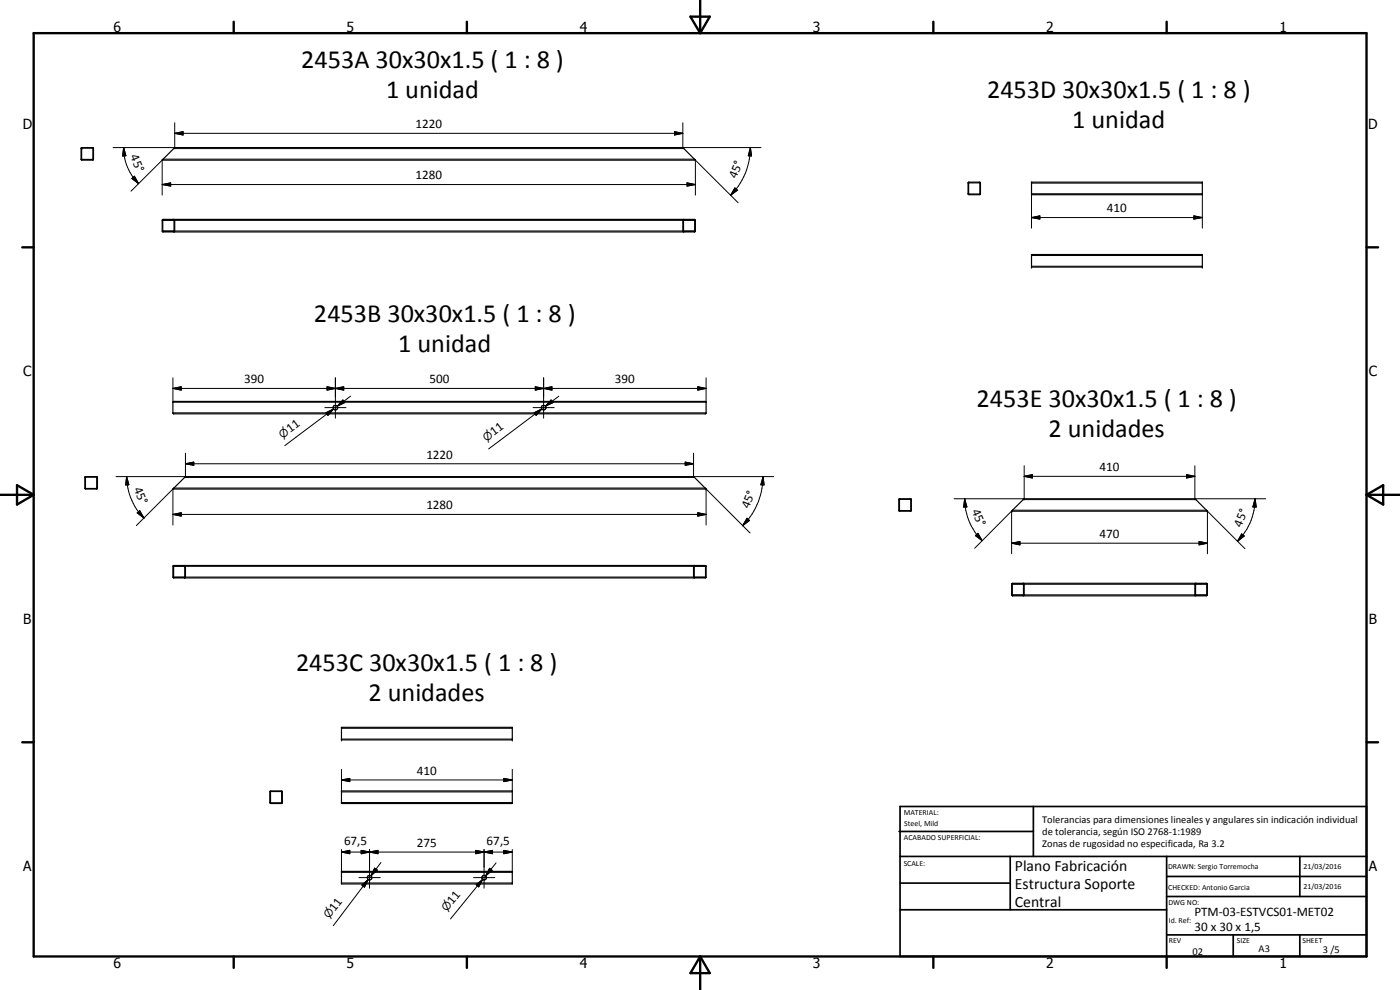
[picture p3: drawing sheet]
<svg xmlns="http://www.w3.org/2000/svg" width="420mm" height="297mm" viewBox="0 0 420 297" stroke-linecap="round" stroke-linejoin="round" font-family="sans-serif">
<g fill="none" stroke="#000" stroke-width=".35">
<path d="M24.4 47.9l-.1-3.4 .3-.2h3.4v3.6M24.4 47.9v.1M24.4 48h3.6M24.5 47.8h.1M24.5 44.5h3.4v3.3h-3.4zM28 47.9v.1M48.7 48h160M48.7 48l3.7-3.7h152.5l3.8 3.7M48.7 48h.1M208.7 48h.1M290.5 54.8l.2-.1h3.4l.1 .1v3.5h-3.6zM290.7 54.9h3.3v3.3h-3.3z"/>
<path d="M309.6 54.7h51.2v3.7h-51.2zM48.7 66l159.8-.2 .2 .2v3.4l-.2 .2h-159.6l-.2-.3zM48.9 66l3.3 .1v3.3l-3.4-.1zM52.2 65.8l.2 .3v3.2l-.2 .3M205.1 65.8l-.2 .2v3.4l.2 .2M205.2 66l3.3 .1-.1 3.3-3.3-.1zM309.6 76.4h51.2v3.7h-51.2zM52 120.5v3.6M52 124.1h.1M52 120.5l159.7-.1 .2 .2v3.4l-.2 .2-159.7-.1M52 120.5h.1M25.5 143.1h3.7l-.1 3.6h-3.5z"/>
<path d="M25.6 146.4l.1 .1M25.7 143.2h3.3v3.4h-3.3zM25.7 143.2l-.1 .1M55.4 143.2l.3-.2h152.5l3.7 3.7h-160zM269.8 149.7h3.7v3.6h-3.6zM269.9 149.9h3.4v3.3h-3.3zM270 149.8v.1M273.2 149.8l.1 .1M303.9 153.1l3.5-3.5h51.2l3.8 3.8h-58.8zM51.9 173.2l.1 .1M52 169.8h-.1M52 169.7h159.7l.2 .1v3.4l-.2 .2h-159.6l-.2-.3z"/>
<path d="M52.1 169.9l3.3-.1v3.4h-3.3zM55.4 169.7l.3 .1v3.4l-.3 .2M208.2 173.2v.1M208.4 169.7l-.3 .2v3.2l.3 .3M208.4 169.8l3.3 .1v3.3h-3.3zM303.7 175h58.4l.3 .2v3.4l-.3 .2h-58.2l-.3-.2zM303.9 175.2l3.3 .1-.1 3.3-3.3-.1zM303.9 175.2h.1M303.9 175h-.1M307.1 175h.1M307.2 175l.2 3.6-.3 .2M358.7 175l-.1 3.6 .3 .2"/>
<path d="M358.9 175.2l3.3 .1-.1 3.3-3.3-.1zM358.9 175h-.1M102.5 218.2h51.2v3.8h-51.2zM81.1 237.4h3.6v3.5l-.3 .2-3.3-.1zM81.2 237.5h3.3v3.3h-3.3zM102.5 237.3h51.2v3.8h-51.2zM102.5 261.5h51.2v3.7h-51.2z"/>
<circle cx="100.7" cy="122.3" r=".68"/>
<circle cx="163.2" cy="122.3" r=".71"/>
<circle cx="110.9" cy="263.3" r=".68"/>
<circle cx="145.3" cy="263.3" r=".68"/>
</g>
<g fill="none" stroke="#000" stroke-width=".3">
<path d="M52.4 36.8v7.5h-18.5M202.4 39.5l2.5 .5-2.5 .5zM204.9 36.8v7.5h23.5M37.1 44.3l.7 2.4-1 .1zM37.1 44.3a15 15 0 0 0 4.5 10.8M39.3 57.4l9.7-9.6h159.4l13.1 13M39.6 53.6l.7-.7 1.3 2.2zM48.7 55.4l2.5-.5v.9zM48.7 55.4h160M48.7 48v10.5M52.1 44.6h153.1M52.4 40l2.5-.5v1z"/>
<path d="M52.4 40h152.5M206.2 54.9l2.5 .5-2.5 .4zM208.7 48v10.5M220.5 56.4l.8 .7-2 1.5zM225.2 44.3l.3 2.5-.9-.1zM225.2 44.3a20 20 0 0 1-5.9 14.3M309.6 58.1h51.2M309.6 54.9h51.2M309.6 58.4v10.1M360.8 58.4v10.1M48.8 66.1h3.4M48.8 69.3h3.4"/>
<path d="M52.4 66.1h152.5M52.4 69.3h152.5M205.1 66.1h3.4M205.1 69.3h3.4M309.6 65.3l2.5-.5v.9zM309.6 76.7h51.2M309.6 79.9h51.2M309.6 65.3h51.2M358.3 64.8l2.5 .5-2.5 .4zM51.9 116.5l2.5-.5v1.1zM51.9 113.4v7.3h160v-7.3M51.9 116.5h160"/>
<path d="M98.2 116l2.5 .5-2.5 .6zM98.2 116l5 1.1v-1.1l-5 1.1zM100.7 116.5l2.5-.5v1.1zM100.7 113.4v12.1M105.2 118.9l-4 3M160.6 116l2.5 .5-2.5 .6zM160.6 116l5 1.1v-1.1l-5 1.1zM163.1 116.5l2.5-.5v1.1zM163.1 113.4v12.1M167.7 118.9l-4 3M209.4 116l2.5 .5-2.5 .6zM51.9 123.9h160"/>
<path d="M55.7 139.1l2.5-.5v1zM55.7 139.1h152.4M55.7 136v7h-20.9M97.5 122.3h6.3M97.8 123.8l2.3-1.1-1.7 1.9zM100.1 122.7l-14.6 11M102.9 120l.6 .8-2.3 1.1zM160 122.3h6.3M160.3 123.8l2.3-1.1-1.7 1.9zM162.6 122.7l-2 1.5M162.6 122.7l-16 12M165.4 120l.6 .8-2.3 1.1z"/>
<path d="M205.6 138.6l2.5 .5-2.5 .5zM208.1 136v7h24.1M307.4 139.7v9.9h-21.1M358.6 139.7v9.9h21.2M38 143l.7 2.5h-1zM38 143a17.9 17.9 0 0 0 5.2 12.4M40.9 157.7l11.3-11.3h159.4l13.5 13.5M41.2 153.9l.7-.7 1.3 2.2zM51.9 154.3l2.5-.5v1.1zM51.9 154.3h160M51.9 146.7v10.8M55.4 143.3h153"/>
<path d="M209.4 153.8l2.5 .5-2.5 .6zM211.9 146.7v10.8M224.2 155.5l.7 .7-2 1.5zM229 143l.3 2.5h-1zM229 143a20.7 20.7 0 0 1-6.1 14.7M289.5 149.6l.7 2.5h-1zM289.5 149.6a17.7 17.7 0 0 0 5.3 12.6M303.6 153.4v12.8M307.1 149.9h51.8M307.4 142.9l2.4-.5v1zM307.4 142.9h51.2M356.1 142.4l2.5 .5-2.5 .5z"/>
<path d="M362.4 153.4v12.8M376.7 149.6l.3 2.5h-1zM376.7 149.6a18.1 18.1 0 0 1-5.3 12.8M52.1 169.9h3.3M52.1 173.1h3.3M55.7 169.9h152.4M55.7 173.1h152.4M208.4 169.9h3.3M208.4 173.1h3.3M292.5 164.5l11.4-11.4h58.2l11.5 11.5M292.7 160.7l.8-.7 1.3 2.2zM303.6 163l2.5-.5v1z"/>
<path d="M303.6 163h58.8M303.8 175.3h3.4M303.8 178.5h3.4M307.4 175.3h51.2M307.4 178.5h51.2M358.8 175.3h3.4M358.8 178.5h3.4M359.9 162.5l2.5 .5-2.5 .5zM372.6 160.2l.8 .6-2 1.6zM102.5 218.5h51.2M102.5 234l2.5-.4v.9zM102.5 237.6h51.2"/>
<path d="M102.5 221.7h51.2M102.5 234h51.2M102.5 230.8v6.5M151.2 233.6l2.5 .4-2.5 .5zM153.7 230.8v6.5M102.5 255.7l2.5-.6v1.1zM102.5 240.8h51.2M102.5 254.9v6.8h51.2v-6.8M102.5 255.7h51.2M108.4 255.1l2.5 .6-2.5 .5zM110.9 255.7l2.5-.6v1.1zM110.9 254.9v11.6"/>
<path d="M114.3 258.8l-3 4M142.8 255.1l2.5 .6-2.5 .5zM142.8 255.1l5 1.1v-1.1l-5 1.1zM145.3 255.7l2.5-.6v1.1zM145.3 254.9v11.6M148.9 258.9l-3.2 3.9M151.2 255.1l2.5 .6-2.5 .5zM102.5 264.9h51.2M107.7 263.3h6.4M108.6 265.6l1.9-1.7-1.1 2.3zM110.5 263.9l-1.5 2M110.5 263.9l-10.5 13.8"/>
<path d="M112.4 260.5l.8 .6-1.9 1.7zM142.1 263.3h6.4M142.9 265.5l2-1.6-1.2 2.2zM144.9 263.9l-1.6 1.9M144.9 263.9l-9.7 11.8M146.9 260.5l.8 .7-2 1.6z"/>
</g>
<g fill="#000">
<circle cx="24.5" cy="44.5" r=".18"/>
<circle cx="52.4" cy="44.3" r=".18"/>
<circle cx="309.6" cy="54.7" r=".18"/>
<circle cx="360.8" cy="54.7" r=".18"/>
<circle cx="309.6" cy="80.1" r=".18"/>
<circle cx="360.8" cy="80.1" r=".18"/>
<circle cx="55.7" cy="143" r=".18"/>
<circle cx="211.9" cy="146.7" r=".18"/>
<circle cx="303.6" cy="153.4" r=".18"/>
<circle cx="307.4" cy="149.6" r=".18"/>
<circle cx="358.6" cy="149.6" r=".18"/>
<circle cx="362.4" cy="153.4" r=".18"/>
<circle cx="55.4" cy="169.8" r=".18"/>
<circle cx="55.4" cy="173.2" r=".18"/>
<circle cx="303.9" cy="178.6" r=".18"/>
<circle cx="102.5" cy="222" r=".18"/>
<circle cx="153.7" cy="222" r=".18"/>
</g>
<g fill="none" stroke="#000" stroke-width=".71">
<path d="M10.1 9.9h400v277.1h-400zM70.1 6.5v3.4M140.1 6.5v3.4M207.2 5h5.8l-2.9 4.9zM210.1 0v9.9M280.1 6.5v3.4M350.1 6.5v3.4M6.7 74.2h3.4M410.1 74.2h3.5M.1 148.5h10M5.1 145.6l5 2.9-5 2.9zM410.1 148.5h10"/>
<path d="M410.1 148.5l5-2.9v5.8zM6.7 222.7h3.4M410.1 222.7h3.5M70.1 287v3.4M140.1 287v3.4M210.1 287v10M210.1 287l2.9 5h-5.8zM280.1 287v3.4M350.1 287v3.4"/>
</g>
<g fill="none" stroke="#000" stroke-width=".51">
<path d="M269.8 249.5h40.3M270.1 242h140v45h-140zM270.1 257h140M303.2 257v16M310.1 242v15M350.1 257v30M390.1 257v12M270.1 265h33.1M270.1 273h80M350.1 269h60M350.1 263h60M350.1 280.5h60"/>
<path d="M370.1 280.5v6.5M390.1 280.5v6.5"/>
</g>
<g fill="#000">
<path d="M52.4 40l2.5-.5v1zM37.1 44.3l.7 2.4-1 .1zM39.6 53.6l.7-.7 1.3 2.2zM48.7 55.4l2.5-.5v.9zM202.4 39.5l2.5 .5-2.5 .5zM206.2 54.9l2.5 .5-2.5 .4zM220.5 56.4l.8 .7-2 1.5zM225.2 44.3l.3 2.5-.9-.1zM309.6 65.3l2.5-.5v.9zM358.3 64.8l2.5 .5-2.5 .4zM51.9 116.5l2.5-.5v1.1zM98.2 116l2.5 .5-2.5 .6z"/>
<path d="M100.7 116.5l2.5-.5v1.1zM160.6 116l2.5 .5-2.5 .6zM163.1 116.5l2.5-.5v1.1zM209.4 116l2.5 .5-2.5 .6zM55.7 139.1l2.5-.5v1zM97.8 123.8l2.3-1.1-1.7 1.9zM102.9 120l.6 .8-2.3 1.1zM160.3 123.8l2.3-1.1-1.7 1.9zM165.4 120l.6 .8-2.3 1.1zM205.6 138.6l2.5 .5-2.5 .5zM38 143l.7 2.5h-1zM41.2 153.9l.7-.7 1.3 2.2z"/>
<path d="M51.9 154.3l2.5-.5v1.1zM209.4 153.8l2.5 .5-2.5 .6zM224.2 155.5l.7 .7-2 1.5zM229 143l.3 2.5h-1zM289.5 149.6l.7 2.5h-1zM307.4 142.9l2.4-.5v1zM356.1 142.4l2.5 .5-2.5 .5zM376.7 149.6l.3 2.5h-1zM292.7 160.7l.8-.7 1.3 2.2zM303.6 163l2.5-.5v1zM359.9 162.5l2.5 .5-2.5 .5zM372.6 160.2l.8 .6-2 1.6z"/>
<path d="M102.5 234l2.5-.4v.9zM151.2 233.6l2.5 .4-2.5 .5zM102.5 255.7l2.5-.6v1.1zM108.4 255.1l2.5 .6-2.5 .5zM110.9 255.7l2.5-.6v1.1zM142.8 255.1l2.5 .6-2.5 .5zM145.3 255.7l2.5-.6v1.1zM151.2 255.1l2.5 .6-2.5 .5zM108.6 265.6l1.9-1.7-1.1 2.3zM112.4 260.5l.8 .6-1.9 1.7zM142.9 265.5l2-1.6-1.2 2.2zM146.9 260.5l.8 .7-2 1.6z"/>
</g>
<g font-size="7.9">
<text x="90.4" y="20.4">2453A 30x30x1.5 ( 1 : 8 )</text>
<text x="115.9" y="29.4">1 unidad</text>
<text x="296.2" y="29.3">2453D 30x30x1.5 ( 1 : 8 )</text>
<text x="321.8" y="38.3">1 unidad</text>
<text x="94.2" y="96.6">2453B 30x30x1.5 ( 1 : 8 )</text>
<text x="119.5" y="105.6">1 unidad</text>
<text x="293.1" y="122">2453E 30x30x1.5 ( 1 : 8 )</text>
<text x="314.7" y="131">2 unidades</text>
<text x="88.8" y="201.3">2453C 30x30x1.5 ( 1 : 8 )</text>
<text x="110.6" y="210.4">2 unidades</text>
</g>
<g font-size="4.7">
<text x="304.6" y="261.2">Plano Fabricación</text>
<text x="304.6" y="266.6">Estructura Soporte</text>
<text x="304.6" y="272">Central</text>
</g>
<g font-size="4.2">
<text x="34" y="9.6">6</text>
<text x="104" y="9.6">5</text>
<text x="174" y="9.6">4</text>
<text x="244" y="9.6">3</text>
<text x="314" y="9.6">2</text>
<text x="384" y="9.6">1</text>
<text x="6.8" y="38.7">D</text>
<text x="410.6" y="38.7">D</text>
<text x="7" y="112.9">C</text>
<text x="410.8" y="112.9">C</text>
<text x="7" y="187.1">B</text>
<text x="410.8" y="187.1">B</text>
<text x="7" y="261.4">A</text>
<text x="410.8" y="261.4">A</text>
<text x="34" y="290.4">6</text>
<text x="104" y="290.4">5</text>
<text x="174" y="290.4">4</text>
<text x="244" y="290.4">3</text>
<text x="314" y="290.4">2</text>
<text x="384" y="290.4">1</text>
</g>
<g font-size="3.9">
<text x="124.7" y="38.5">1220</text>
<text x="39.1" y="46.9" transform="rotate(68 39.1 46.9)">45°</text>
<text x="124.7" y="53.8">1280</text>
<text x="220.9" y="53.8" transform="rotate(-67 220.9 53.8)">45°</text>
<text x="332.2" y="63.7">410</text>
<text x="73.3" y="115">390</text>
<text x="128.9" y="115">500</text>
<text x="184.6" y="115">390</text>
<text x="87.1" y="129.9" transform="rotate(-37 87.1 129.9)">11</text>
<text x="148.2" y="130.9" transform="rotate(-37 148.2 130.9)">11</text>
<text x="128" y="137.6">1220</text>
<text x="330" y="141.4">410</text>
<text x="40.1" y="146.6" transform="rotate(68 40.1 146.6)">45°</text>
<text x="128" y="152.8">1280</text>
<text x="224.7" y="152.7" transform="rotate(-68 224.7 152.7)">45°</text>
<text x="291.6" y="153.3" transform="rotate(68 291.6 153.3)">45°</text>
<text x="330" y="161.4">470</text>
<text x="372.5" y="158.3" transform="rotate(-68 372.5 158.3)">45°</text>
<text x="125.1" y="232.5">410</text>
<text x="103.2" y="253.6">67,5</text>
<text x="125.1" y="254.1">275</text>
<text x="146" y="253.6">67,5</text>
<text x="100.5" y="273.6" transform="rotate(-53 100.5 273.6)">11</text>
<text x="135.8" y="271.6" transform="rotate(-51 135.8 271.6)">11</text>
<text x="358.5" y="275">PTM-03-ESTVCS01-MET02</text>
<text x="358.5" y="279.4">30 x 30 x 1,5</text>
</g>
<g font-size="3.3">
<text x="84.8" y="131.6" transform="rotate(-37 84.8 131.6)">n</text>
<text x="146" y="132.5" transform="rotate(-37 146 132.5)">n</text>
<text x="98.8" y="275.8" transform="rotate(-53 98.8 275.8)">n</text>
<text x="134.1" y="273.7" transform="rotate(-51 134.1 273.7)">n</text>
</g>
<g font-size="3.1">
<text x="312.7" y="246.8">Tolerancias para dimensiones lineales y angulares sin indicación individual</text>
<text x="312.7" y="250.4">de tolerancia, según ISO 2768-1:1989</text>
<text x="312.7" y="254">Zonas de rugosidad no especificada, Ra 3.2</text>
<text x="357.9" y="286.4">02</text>
<text x="377.7" y="285.6">A3</text>
<text x="397" y="285.9">3 /5</text>
</g>
<g font-size="2.4">
<text x="271.2" y="244.4">MATERIAL:</text>
<text x="271.3" y="252">ACABADO SUPERFICIAL:</text>
<text x="271.4" y="247.9">Steel, Mild</text>
<text x="271.2" y="259.7">SCALE:</text>
<text x="350.6" y="260.8">DRAWN: Sergio Torremocha</text>
<text x="391.2" y="260.6">21/03/2016</text>
<text x="350.6" y="267">CHECKED: Antonio Garcia</text>
<text x="391.2" y="266.7">21/03/2016</text>
<text x="350.6" y="271.4">DWG NO:</text>
<text x="350.8" y="276.9">Id. Ref:</text>
<text x="350.8" y="282.8">REV</text>
<text x="371.2" y="282.9">SIZE</text>
<text x="390.9" y="282.9">SHEET</text>
</g>
</svg>
